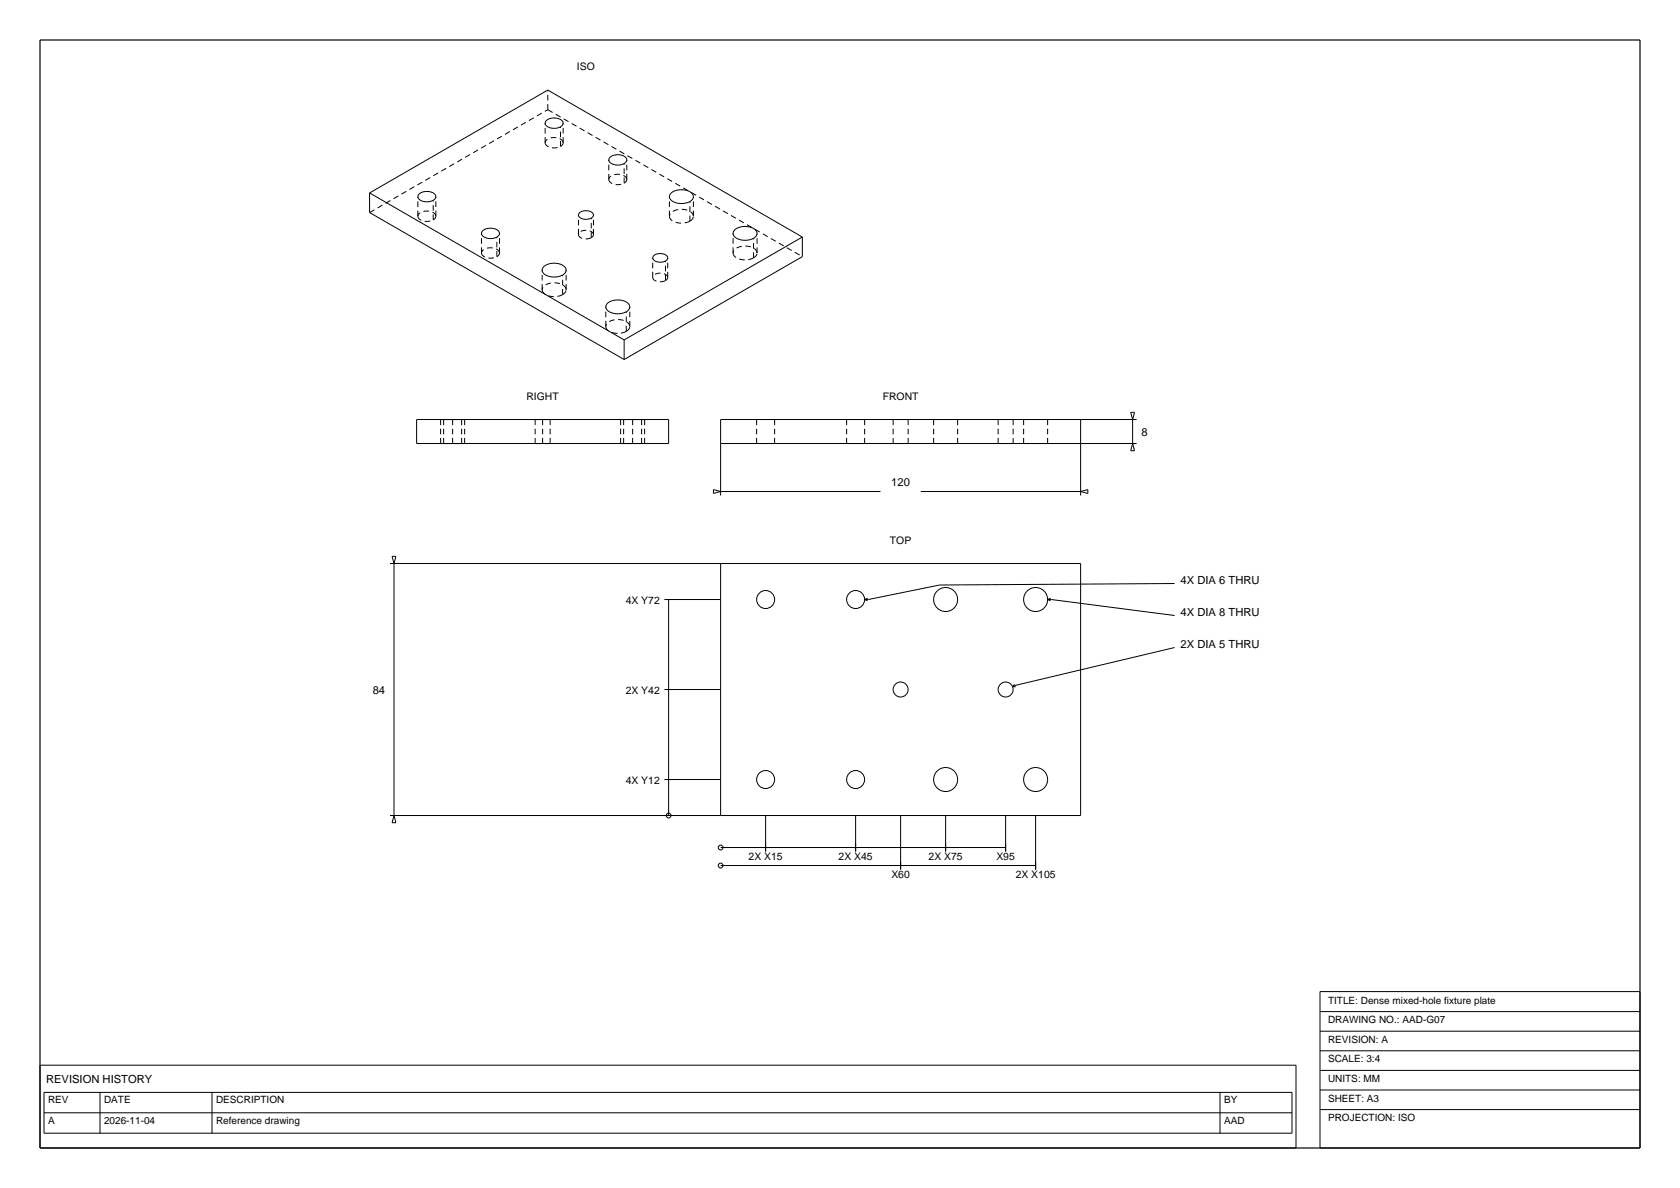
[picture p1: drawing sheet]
<svg xmlns="http://www.w3.org/2000/svg" width="420mm" height="297mm" viewBox="0 0 420 297" stroke-linecap="round" stroke-linejoin="round" font-family="sans-serif">
<path d="M10 10h400v277h-400z" fill="none" stroke="#000" stroke-width=".3"/>
<g fill="none" stroke="#000" stroke-width=".25">
<path d="M136.7 30.1a2.98 2.98 0 0 1 4 .4v.5a2.24 2.24 0 0 1-2.7 1 1.37 1.37 0 0 1-1.5-1.7zM152.6 39.3a2.98 2.98 0 0 1 4.1 .4v.5a2.24 2.24 0 0 1-2.8 1 1.37 1.37 0 0 1-1.5-1.7zM92.4 48.2v4.9l63.6 36.8M92.4 48.2l44.5-25.7 63.7 36.8M92.4 48.2l63.6 36.8M104.8 48.4a2.98 2.98 0 0 1 4.1 .5v.5a2.24 2.24 0 0 1-2.7 1 1.37 1.37 0 0 1-1.6-1.7zM120.8 57.6a2.98 2.98 0 0 1 4 .5v.5a2.24 2.24 0 0 1-2.7 1 1.37 1.37 0 0 1-1.6-1.8zM144.9 53.1a2.49 2.49 0 0 1 3.4 .4v.5a1.98 1.98 0 0 1-2.5 .8 .97 .97 0 0 1-1-.6 .97 .97 0 0 1 .1-1.1zM167.9 48.2a4.3 4.3 0 0 1 5.2 .3l.3 .7a1.5 1.5 0 0 1-.9 1.2 4.1 4.1 0 0 1-5-.7l-.1-.3a1.19 1.19 0 0 1 .5-1.2zM183.8 57.4a4.3 4.3 0 0 1 5.2 .3l.3 .6a1.5 1.5 0 0 1-.9 1.3 4.1 4.1 0 0 1-5-.8l-.1-.2a1.19 1.19 0 0 1 .5-1.2zM200.6 59.3v4.9l-44.6 25.7M200.6 59.3l-44.6 25.7"/>
<path d="M136 66.6a4.3 4.3 0 0 1 5.3 .3l.2 .6a1.5 1.5 0 0 1-.8 1.3 4.1 4.1 0 0 1-5-.8l-.1-.2a1.19 1.19 0 0 1 .4-1.2zM152 75.8a4.3 4.3 0 0 1 5.2 .3l.2 .6a1.5 1.5 0 0 1-.8 1.2 4.1 4.1 0 0 1-5-.7l-.1-.2a1.19 1.19 0 0 1 .5-1.2zM163.5 63.9a2.49 2.49 0 0 1 3.4 .4v.4a1.98 1.98 0 0 1-2.6 .8 .97 .97 0 0 1-.9-.5 .97 .97 0 0 1 .1-1.1zM156 85v4.9M104.2 104.9h63v6h-63zM180.2 110.9h104M270.2 104.9v19M282.7 103.1h.9l-.4 1.8zM283.2 104.9v6M283.2 110.9l.4 1.8h-.9zM284.2 104.9h-104v19M98 139.1h1l-.5 1.8z"/>
<path d="M178.4 122.4l1.8 .5-1.8 .5zM180.2 122.9h39.9M230.2 122.9h40M270.2 122.9l1.8-.5v1zM97.5 140.9h172.7v63h-172.7M98.5 140.9v63M166.2 149.9h14M167.2 149.9v54M180.2 140.9v63M216.2 149.9l.7 .3M216.9 149.6l-.7 .3M261.9 149.9l31.8 4"/>
<path d="M261.9 149.9l.7 .3M262.6 149.6l-.7 .3M293.7 145.9l-58.8 .4-17.8 3.6h-.9M166.2 172.4h14M253.1 171.7h.8M253.7 171.1l-.6 .6M293.7 161.9l-39.7 9.4-.9 .4M166.2 194.9h14M98.5 203.9l.5 1.8h-1zM180.2 211.9h71.2M180.2 216.4h78.7M191.4 203.9v9"/>
<path d="M213.9 203.9v9M225.2 203.9v13.5M236.4 203.9v9M251.4 203.9v9M258.9 203.9v13.5M330 247.9h80v39.1h-80zM330 252.9h80M330 257.8h80M10 266.3h314v20.7h-314zM11 273.1h312v10.2h-312zM11 278.2h312M25 273.1v10.2"/>
<path d="M53 273.1v10.2M305 273.1v10.2M330 262.7h80M330 267.6h80M330 272.5h80M330 277.4h80"/>
<circle cx="191.4" cy="149.9" r="2.25"/>
<circle cx="213.9" cy="149.9" r="2.25"/>
<circle cx="236.4" cy="149.9" r="3"/>
<circle cx="258.9" cy="149.9" r="3"/>
<circle cx="225.2" cy="172.4" r="1.88"/>
<circle cx="251.4" cy="172.4" r="1.88"/>
<circle cx="191.4" cy="194.9" r="2.25"/>
<circle cx="213.9" cy="194.9" r="2.25"/>
<circle cx="236.4" cy="194.9" r="3"/>
<circle cx="258.9" cy="194.9" r="3"/>
<circle cx="167.2" cy="203.9" r=".6"/>
<circle cx="180.2" cy="211.9" r=".6"/>
<circle cx="180.2" cy="216.4" r=".6"/>
</g>
<g fill="none" stroke="#000" stroke-width=".25" stroke-dasharray="1.4 .9" stroke-linecap="butt">
<path d="M136.3 35.7v-4.9M136.3 35.7a2.55 2.55 0 0 0 3.6 1l.2-.1M136.9 27.4v-4.9M136.9 27.4l63.7 36.8M140.1 36.6v-4.9M140.1 36.6l.5-.4 .2-.5M140.8 35.7v-4.9M140.8 35.7a2.5 2.5 0 0 0-3.5-1.1l-.6 .4-.4 .7M92.4 53.1l44.5-25.7M104.5 54.1v-4.9M104.5 54.1a2.55 2.55 0 0 0 3.6 1l.2-.1M108.3 55v-4.9"/>
<path d="M108.3 55l.5-.4 .2-.5M109 54.1v-4.9M109 54.1a2.5 2.5 0 0 0-3.5-1.1l-.7 .3-.3 .8M144.6 58.6v-4.8M144.6 58.6a2.24 2.24 0 0 0 3.2 .8M147.8 59.4v-4.9M147.8 59.4l.4-.3 .2-.5M148.4 58.6v-4.8M148.4 58.6a2.25 2.25 0 0 0-3.5-.6l-.3 .6M152.2 44.9v-4.9M152.2 44.9a2.55 2.55 0 0 0 3.6 1l.2-.1M156 45.8v-4.9"/>
<path d="M156 45.8l.5-.4 .2-.5M156.7 44.9v-4.9M156.7 44.9a2.5 2.5 0 0 0-3.5-1.1l-.6 .3-.4 .8M167.4 54.1v-4.9M167.4 54.1a2.94 2.94 0 0 0 3.5 1.7l1.6-.5M172.5 55.3v-4.9M172.5 55.3a1.5 1.5 0 0 0 .9-1.2M173.4 54.1v-4.9M173.4 54.1a2.65 2.65 0 0 0-3-1.8 2.65 2.65 0 0 0-3 1.8M120.4 63.2v-4.9M120.4 63.2a2.55 2.55 0 0 0 3.6 1.1l.2-.1M124.2 64.2v-4.9"/>
<path d="M124.2 64.2l.5-.5 .2-.5M124.9 63.2v-4.9M124.9 63.2a2.5 2.5 0 0 0-3.5-1l-.6 .3-.4 .7M135.5 72.4v-4.9M135.5 72.4a2.94 2.94 0 0 0 3.6 1.7l1.6-.4M140.7 73.7v-4.9M140.7 73.7a1.5 1.5 0 0 0 .8-1.3M141.5 72.4v-4.9M141.5 72.4a2.65 2.65 0 0 0-3-1.7 2.65 2.65 0 0 0-3 1.7M163.2 69.4v-4.9M163.2 69.4a2.24 2.24 0 0 0 3.2 .7M166.4 70.1v-4.9"/>
<path d="M166.4 70.1l.4-.3 .1-.4M166.9 69.4v-4.9M166.9 69.4a2.25 2.25 0 0 0-3.4-.6l-.3 .6M183.3 63.2v-4.9M183.3 63.2a2.94 2.94 0 0 0 3.5 1.7l1.6-.4M188.4 64.5v-4.9M188.4 64.5a1.5 1.5 0 0 0 .9-1.3M189.3 63.2v-4.9M189.3 63.2a2.65 2.65 0 0 0-3-1.7 2.65 2.65 0 0 0-3 1.7M151.4 81.6v-4.9M151.4 81.6a2.94 2.94 0 0 0 3.6 1.7l1.6-.5M156.6 82.8v-4.9"/>
<path d="M156.6 82.8a1.5 1.5 0 0 0 .8-1.2M157.4 81.6v-4.9M157.4 81.6a2.65 2.65 0 0 0-3-1.7 2.65 2.65 0 0 0-3 1.7M110.2 110.9v-6M110.2 110.9h3M110.2 104.9h3M110.9 110.9v-6M110.9 110.9h2.3M110.9 104.9h2.3M113.2 110.9v-6M113.2 110.9h2.2M113.2 110.9h3"/>
<path d="M113.2 104.9h2.2M113.2 104.9h3M115.4 110.9h-4.5M115.4 104.9h-4.5M115.4 110.9v-6M116.2 110.9h-6M116.2 104.9h-6M116.2 110.9v-6M133.8 110.9v-6M133.8 110.9h1.9M133.8 104.9h1.9M135.7 110.9v-6"/>
<path d="M135.7 110.9h1.8M135.7 104.9h1.8M137.5 110.9h-3.7M137.5 104.9h-3.7M137.5 110.9v-6M155.2 110.9v-6M155.2 110.9h3M155.2 104.9h3M155.9 110.9v-6M155.9 110.9h2.3M155.9 104.9h2.3M158.2 110.9v-6"/>
<path d="M158.2 110.9h2.2M158.2 110.9h3M158.2 104.9h2.2M158.2 104.9h3M160.4 110.9h-4.5M160.4 104.9h-4.5M160.4 110.9v-6M161.2 110.9h-6M161.2 104.9h-6M161.2 110.9v-6M189.2 110.9v-6M193.7 110.9h-4.5"/>
<path d="M193.7 104.9h-4.5M193.7 110.9v-6M211.7 110.9v-6M216.2 110.9h-4.5M216.2 104.9h-4.5M216.2 110.9v-6M223.3 110.9v-6M227 110.9h-3.7M227 104.9h-3.7M227 110.9v-6M233.4 110.9v-6M239.4 110.9h-6"/>
<path d="M239.4 104.9h-6M239.4 110.9v-6M249.5 110.9v-6M253.3 110.9h-3.8M253.3 104.9h-3.8M253.3 110.9v-6M255.9 110.9v-6M261.9 110.9h-6M261.9 104.9h-6M261.9 110.9v-6"/>
</g>
<g font-size="2.8">
<text x="285.4" y="108.9">8</text>
<text x="222.8" y="121.5">120</text>
<text x="295.2" y="145.9">4X DIA 6 THRU</text>
<text x="295.2" y="153.9">4X DIA 8 THRU</text>
<text x="295.2" y="161.9">2X DIA 5 THRU</text>
<text x="93.2" y="173.4">84</text>
<text x="11.5" y="270.8">REVISION HISTORY</text>
</g>
<g font-size="2.6">
<text x="144.2" y="17.5">ISO</text>
<text x="131.6" y="99.9">RIGHT</text>
<text x="220.7" y="99.9">FRONT</text>
<text x="222.5" y="135.9">TOP</text>
<text x="156.4" y="150.9">4X Y72</text>
<text x="156.4" y="173.4">2X Y42</text>
<text x="156.4" y="195.9">4X Y12</text>
<text x="187.1" y="215.1">2X X15</text>
<text x="209.6" y="215.1">2X X45</text>
<text x="232.1" y="215.1">2X X75</text>
<text x="249.1" y="215.1">X95</text>
<text x="222.8" y="219.6">X60</text>
<text x="253.9" y="219.6">2X X105</text>
</g>
<g font-size="2.5">
<text x="332" y="250.9">TITLE: Dense mixed-hole fixture plate</text>
<text x="332" y="255.8">DRAWING NO.: AAD-G07</text>
<text x="332" y="260.7">REVISION: A</text>
<text x="332" y="265.6">SCALE: 3:4</text>
<text x="12" y="275.8">REV</text>
<text x="26" y="275.8">DATE</text>
<text x="54" y="275.8">DESCRIPTION</text>
<text x="306" y="275.8">BY</text>
<text x="332" y="270.5">UNITS: MM</text>
<text x="332" y="275.4">SHEET: A3</text>
<text x="12" y="280.9">A</text>
<text x="26" y="280.9">2026-11-04</text>
<text x="54" y="280.9">Reference drawing</text>
<text x="306" y="280.9">AAD</text>
<text x="332" y="280.3">PROJECTION: ISO</text>
</g>
</svg>
